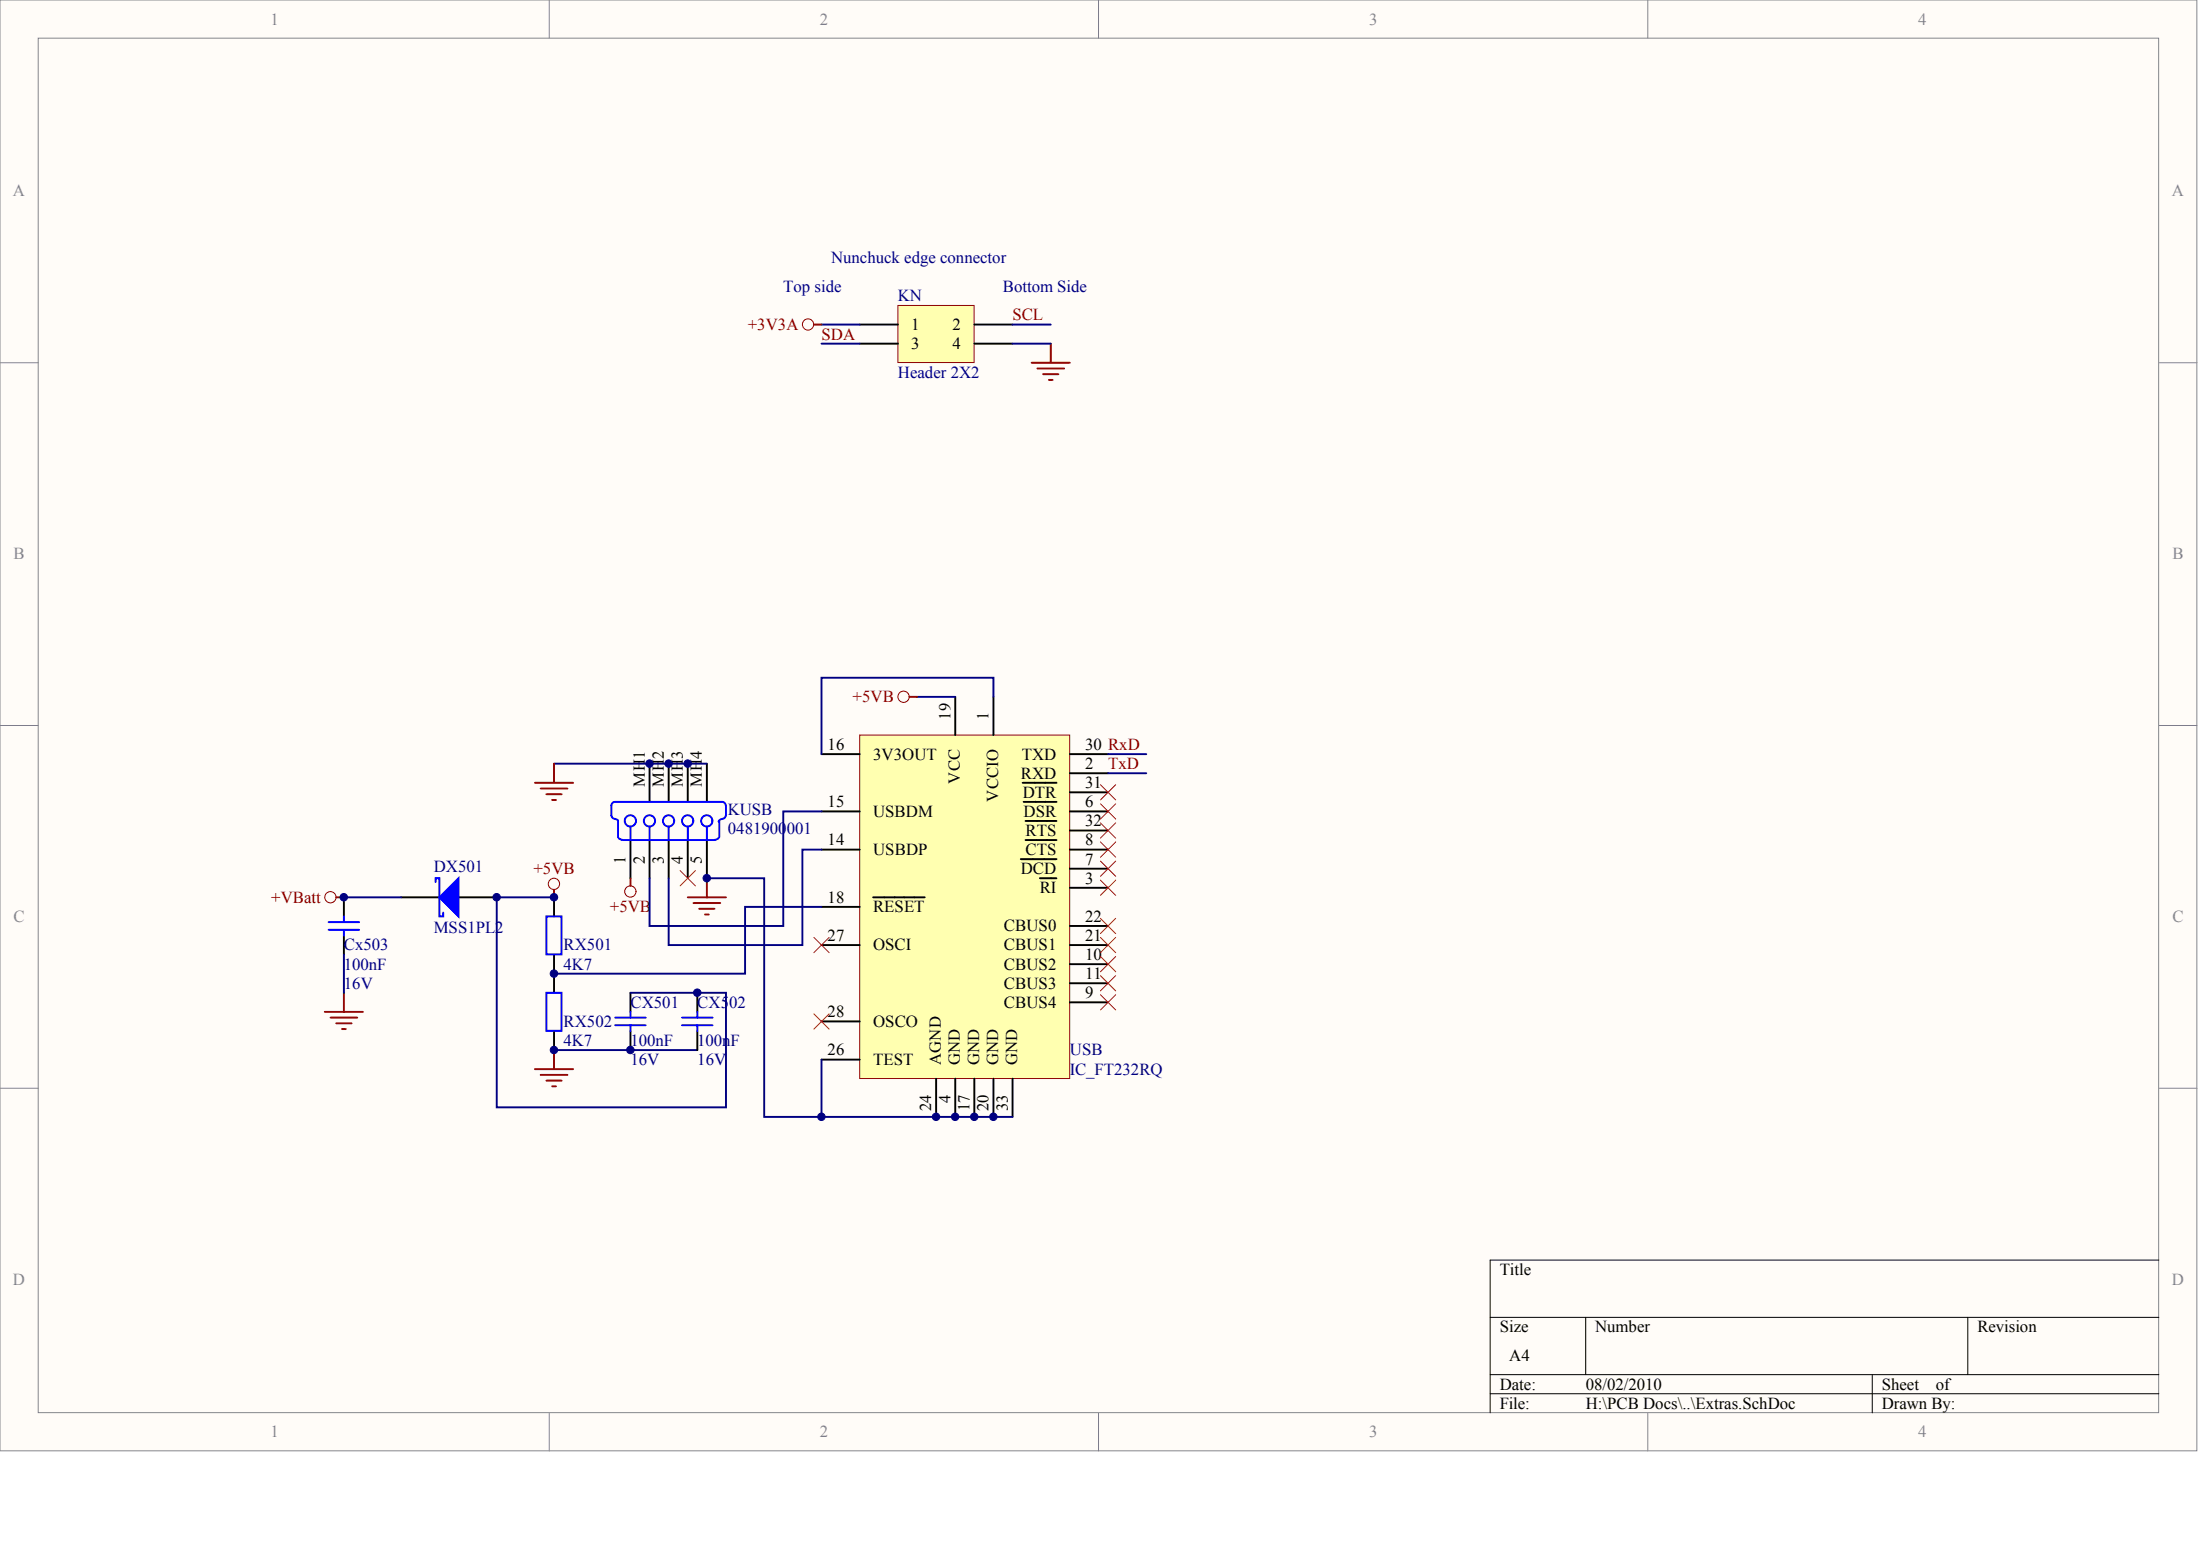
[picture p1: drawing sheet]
<svg xmlns="http://www.w3.org/2000/svg" width="840mm" height="594mm" viewBox="0 0 840 594" stroke-linecap="round" stroke-linejoin="round" font-family="sans-serif">
<g fill="#fffcf8" stroke="#85878c" stroke-width=".38">
<path d="M0 0h838.4v553.6h-838.4z"/>
<path d="M14.6 14.6h809.2v524.4h-809.2z"/>
</g>
<path d="M209.6 0v14.6M419.2 0v14.6M628.9 0v14.6M0 138.4h14.6M823.9 138.4h14.6M0 276.8h14.6M823.9 276.8h14.6M0 415.2h14.6M823.9 415.2h14.6M209.6 539.1v14.5M419.2 539.1v14.5M628.9 539.1v14.5" fill="none" stroke="#85878c" stroke-width=".38"/>
<path d="M823.9 480.8h-255.2v58.3M568.7 502.6h255.2M605.2 502.6v21.9M751 502.6v21.9M568.7 524.5h255.2M568.7 531.8h255.2M714.5 524.5v14.6" fill="none" stroke="#000" stroke-width=".38"/>
<path d="M342.7 116.6h29.1v21.7h-29.1z" fill="#ffffb0" stroke="#800000" stroke-width=".38"/>
<path d="M328.1 123.8h14.6M328.1 131.1h14.6M371.8 123.8h14.6M371.8 131.1h14.6" fill="none" stroke="#000" stroke-width=".73"/>
<path d="M313.5 123.8h14.6M313.5 131.1h14.6M386.4 123.8h14.6M386.4 131.1h14.6" fill="none" stroke="#000080" stroke-width=".73"/>
<circle cx="308.4" cy="123.8" r="2.15" fill="none" stroke="#800000" stroke-width=".38"/>
<path d="M310.6 123.8h2.9M393.7 138.4h14.6M401 131.1v7.3M395.9 140.6h10.2M398.1 142.8h5.8M400.3 145h1.4" fill="none" stroke="#800000" stroke-width=".73"/>
<path d="M328.1 280.5h80.1v131h-80.1z" fill="#ffffb0" stroke="#800000" stroke-width=".38"/>
<g fill="none" stroke="#000" stroke-width=".73">
<path d="M364.6 265.9v14.6M379.1 265.9v14.6M247.9 291.4v14.6M255.2 291.4v14.6M262.5 291.4v14.6M269.8 291.4v14.6M313.5 287.7h14.6M390.3 298.7h12.9M408.3 295h14.6M408.3 287.7h14.6M313.5 309.6h14.6M390.7 306h12.5"/>
<path d="M391.4 313.2h11.8M408.3 309.6h14.6M408.3 302.3h14.6M408.3 316.9h14.6M240.6 320.5v14.6M247.9 320.5v14.6M255.2 320.5v14.6M262.5 320.5v14.6M269.8 320.5v14.6M313.5 324.2h14.6M389.6 327.8h13.6M391.4 320.5h11.8"/>
<path d="M396.9 335.1h6.3M408.3 338.7h14.6M408.3 331.5h14.6M408.3 324.2h14.6M131.2 342.4v7.3M131.2 357v7.2M153.1 342.4h14.6M175 342.4h14.6M211.4 342.4v7.3M313.5 346h14.6M333.2 342.4h19.7M408.3 353.3h14.6"/>
<path d="M211.4 364.2v14.6M240.6 378.8v7.3M266.1 378.8v7.3M313.5 360.6h14.6M408.3 367.9h14.6M408.3 375.2h14.6M408.3 360.6h14.6M211.4 393.4v7.3M240.6 393.4v7.3M266.1 393.4v7.3M313.5 389.7h14.6M408.3 382.4h14.6"/>
<path d="M313.5 404.3h14.6M357.3 411.6v14.6M364.6 411.6v14.6M371.8 411.6v14.6M379.1 411.6v14.6M386.4 411.6v14.6"/>
</g>
<g fill="none" stroke="#00f" stroke-width=".73">
<path d="M235.9 313.2v6.2M240.6 315.4v5.1M247.9 315.4v5.1M255.2 315.4v5.1M262.5 315.4v5.1M269.8 315.4v5.1M274.3 319.7l-1.6 .8h-35l-1.1-.3-.6-.5M274.5 313.2v6.2M275.5 312.5l-.8 .3-.5 .7M277 307.4l-.3-.8-1.1-.6h-41.3l-.7 .5-.3 .8 .1 4.2 .5 .7 1.5 .5 .5 .5M277 311.1l-.3 .8-1.1 .5M277.1 307.4v3.7"/>
<path d="M166.2 336.6v-1.5h1.5v14.6h1.5v-1.5M125.4 351.9h11.7M125.4 354.8h11.7M131.2 349.7v2.2M131.2 354.8v2.2M208.5 349.7h5.8v14.5h-5.8zM208.5 378.8h5.8v14.5h-5.8zM234.8 388.3h11.6M234.8 391.2h11.6M240.6 386.1v2.2M240.6 391.2v2.2M260.3 388.3h11.7"/>
<path d="M260.3 391.2h11.7M266.1 386.1v2.2M266.1 391.2v2.2"/>
<circle cx="240.6" cy="313.2" r="2.15"/>
<circle cx="247.9" cy="313.2" r="2.15"/>
<circle cx="255.2" cy="313.2" r="2.15"/>
<circle cx="262.4" cy="313.2" r="2.15"/>
<circle cx="269.7" cy="313.2" r="2.15"/>
</g>
<g fill="none" stroke="#000080" stroke-width=".73">
<path d="M350 265.9h14.6M379.1 265.9v-7.3h-65.6v29.1M211.4 291.4h58.4M422.9 287.7h14.6M422.9 295h14.6M313.5 309.6h-14.6v43.7h-51v-18.2M269.8 335.1h21.8v91.1h21.9M313.5 324.2h-7.3v36.4h-51v-25.5M131.2 342.4h21.9M211.4 342.4h-21.8v80.1h87.5v-43.7h-36.5M313.5 346h-29.1v25.5h-73M131.2 364.2v14.6"/>
<path d="M211.4 400.7h54.7M313.5 404.3v21.9h72.9"/>
</g>
<g fill="none" stroke="#800000" stroke-width=".38">
<circle cx="344.8" cy="265.9" r="2.15"/>
<circle cx="211.4" cy="337.2" r="2.15"/>
<circle cx="126.1" cy="342.3" r="2.15"/>
<circle cx="240.6" cy="340.2" r="2.15"/>
</g>
<g fill="none" stroke="#800000" stroke-width=".73">
<path d="M347.1 265.9h2.9M204.2 298.7h14.5M211.4 291.4v7.3M206.3 300.9h10.2M208.5 303h5.9M210.7 305.2h1.5M211.4 339.5v2.9M240.6 335.1v2.9M269.8 335.1v7.3M128.3 342.4h2.9M262.5 342.4h14.6M264.7 344.6h10.2"/>
<path d="M266.9 346.8h5.8M269 348.9h1.5M131.2 378.8v7.3M123.9 386.1h14.6M126.1 388.3h10.2M128.3 390.5h5.9M130.5 392.6h1.5M204.2 407.9h14.5M206.3 410.1h10.2M208.5 412.3h5.9M210.7 414.5h1.5M211.4 400.7v7.2"/>
</g>
<g fill="none" stroke="#f00" stroke-width=".38">
<path d="M420 299.4l5.8 5.8M425.8 299.4l-5.8 5.8M420 306.7l5.8 5.8M420 314l5.8 5.8M425.8 306.7l-5.8 5.8M425.8 314l-5.8 5.8M259.6 332.2l5.8 5.8M265.4 332.2l-5.8 5.8M420 321.3l5.8 5.8M420 328.5l5.8 5.9M420 335.8l5.8 5.9M425.8 321.3l-5.8 5.8"/>
<path d="M425.8 328.5l-5.8 5.9M425.8 335.8l-5.8 5.9M310.6 357.7l5.8 5.8M316.4 357.7l-5.8 5.8M420 350.4l5.8 5.8M420 357.7l5.8 5.8M425.8 350.4l-5.8 5.8M425.8 357.7l-5.8 5.8M420 365l5.8 5.8M420 372.2l5.8 5.9M420 379.5l5.8 5.9M425.8 365l-5.8 5.8"/>
<path d="M425.8 372.2l-5.8 5.9M425.8 379.5l-5.8 5.9M310.6 386.8l5.8 5.8M316.4 386.8l-5.8 5.8"/>
</g>
<path d="M167.7 342.4l7.3-7.3v14.6z" fill="#00f" stroke="#00f" stroke-width=".73"/>
<g fill="#000080" stroke="#000080" stroke-width=".38">
<circle cx="131.2" cy="342.3" r="1.42"/>
<circle cx="189.5" cy="342.3" r="1.42"/>
<circle cx="211.4" cy="400.6" r="1.42"/>
<circle cx="211.4" cy="371.5" r="1.42"/>
<circle cx="211.4" cy="342.3" r="1.42"/>
<circle cx="240.6" cy="400.6" r="1.42"/>
<circle cx="247.9" cy="291.4" r="1.42"/>
<circle cx="255.2" cy="291.4" r="1.42"/>
<circle cx="262.4" cy="291.4" r="1.42"/>
<circle cx="266.1" cy="378.8" r="1.42"/>
<circle cx="269.7" cy="335.1" r="1.42"/>
<circle cx="313.5" cy="426.1" r="1.42"/>
<circle cx="357.2" cy="426.1" r="1.42"/>
<circle cx="364.5" cy="426.1" r="1.42"/>
<circle cx="371.8" cy="426.1" r="1.42"/>
<circle cx="379.1" cy="426.1" r="1.42"/>
</g>
<g font-size="6.4" fill="#85878c">
<text x="103.2" y="9.3">1</text>
<text x="312.9" y="9.3">2</text>
<text x="522.5" y="9.3">3</text>
<text x="732.1" y="9.3">4</text>
<text x="5" y="74.9">A</text>
<text x="828.9" y="74.9">A</text>
<text x="5.2" y="213.3">B</text>
<text x="829.1" y="213.3">B</text>
<text x="5.2" y="351.7">C</text>
<text x="829.1" y="351.7">C</text>
<text x="5" y="490.1">D</text>
<text x="828.9" y="490.1">D</text>
<text x="103.2" y="548.4">1</text>
<text x="312.9" y="548.4">2</text>
<text x="522.5" y="548.4">3</text>
<text x="732.1" y="548.4">4</text>
</g>
<g font-size="6.4" fill="#000080">
<text x="317.2" y="100.4">Nunchuck edge connector</text>
<text x="298.9" y="111.3">Top side</text>
<text x="382.8" y="111.3">Bottom Side</text>
<text x="342.7" y="115">KN</text>
<text x="342.7" y="144.1">Header 2X2</text>
<text x="277.8" y="310.9">KUSB</text>
<text x="277.8" y="318.2">0481900001</text>
<text x="165.5" y="332.8">DX501</text>
<text x="165.5" y="356.1">MSS1PL2</text>
<text x="131.2" y="362.7">Cx503</text>
<text x="215.1" y="362.7">RX501</text>
<text x="131.2" y="369.9">100nF</text>
<text x="215.1" y="369.9">4K7</text>
<text x="131.2" y="377.2">16V</text>
<text x="240.6" y="384.5">CX501</text>
<text x="266.1" y="384.5">CX502</text>
<text x="215.1" y="391.8">RX502</text>
<text x="215.1" y="399.1">4K7</text>
<text x="240.6" y="399.1">100nF</text>
<text x="266.1" y="399.1">100nF</text>
<text x="240.6" y="406.4">16V</text>
<text x="266.1" y="406.4">16V</text>
<text x="408.3" y="402.7">USB</text>
<text x="408.3" y="410">IC_FT232RQ</text>
</g>
<g font-size="6.4" fill="#800000">
<text x="285.4" y="125.9">+3V3A</text>
<text x="386.4" y="122.3">SCL</text>
<text x="313.5" y="129.5">SDA</text>
<text x="325.4" y="268">+5VB</text>
<text x="422.9" y="293.5">TxD</text>
<text x="203.6" y="333.5">+5VB</text>
<text x="103.5" y="344.4">+VBatt</text>
<text x="232.7" y="348.1">+5VB</text>
</g>
<g font-size="6.4">
<text x="347.8" y="125.9">1</text>
<text x="363.5" y="125.9">2</text>
<text x="347.8" y="133.2">3</text>
<text x="363.5" y="133.2">4</text>
<text x="315.9" y="286.2">16</text>
<text x="414.1" y="286.2">30 RxD</text>
<text x="333.2" y="289.8">3V3OUT</text>
<text x="389.9" y="289.8">TXD</text>
<text x="414.1" y="293.5">2</text>
<text x="389.6" y="297.1">RXD</text>
<text x="390.3" y="304.4">DTR</text>
<text x="414.1" y="300.7">31</text>
<text x="315.9" y="308">15</text>
<text x="333.2" y="311.7">USBDM</text>
<text x="390.7" y="311.7">DSR</text>
<text x="414.1" y="308">6</text>
<text x="414.1" y="315.3">32</text>
<text x="315.9" y="322.6">14</text>
<text x="391.4" y="319">RTS</text>
<text x="414.1" y="322.6">8</text>
<text x="333.2" y="326.2">USBDP</text>
<text x="391.4" y="326.2">CTS</text>
<text x="414.1" y="329.9">7</text>
<text x="389.6" y="333.5">DCD</text>
<text x="396.9" y="340.8">RI</text>
<text x="414.1" y="337.2">3</text>
<text x="315.9" y="344.4">18</text>
<text x="333.2" y="348.1">RESET</text>
<text x="414.1" y="351.7">22</text>
<text x="315.9" y="359">27</text>
<text x="383.2" y="355.4">CBUS0</text>
<text x="414.1" y="359">21</text>
<text x="333.2" y="362.7">OSCI</text>
<text x="383.2" y="362.7">CBUS1</text>
<text x="383.2" y="369.9">CBUS2</text>
<text x="414.1" y="366.3">10</text>
<text x="383.2" y="377.2">CBUS3</text>
<text x="414.1" y="373.6">11</text>
<text x="414.1" y="380.9">9</text>
<text x="315.9" y="388.2">28</text>
<text x="383.2" y="384.5">CBUS4</text>
<text x="333.2" y="391.8">OSCO</text>
<text x="315.9" y="402.7">26</text>
<text x="333.2" y="406.4">TEST</text>
<text x="572.4" y="486.5">Title</text>
<text x="572.4" y="508.4">Size</text>
<text x="608.8" y="508.4">Number</text>
<text x="754.6" y="508.4">Revision</text>
<text x="576" y="519.3">A4</text>
<text x="572.4" y="530.2">Date:</text>
<text x="605.2" y="530.2">08/02/2010</text>
<text x="718.2" y="530.2">Sheet</text>
<text x="738.8" y="530.2">of</text>
<text x="572.4" y="537.5">File:</text>
<text x="605.2" y="537.5">H:\PCB Docs\..\Extras.SchDoc</text>
<text x="718.2" y="537.5">Drawn By:</text>
</g>
<g font-size="6.3">
<text x="362.7" y="274.6" transform="rotate(-90 362.7 274.6)">19</text>
<text x="377.3" y="274.6" transform="rotate(-90 377.3 274.6)">1</text>
<text x="246" y="289.6" transform="rotate(-90 246 289.6)">1</text>
<text x="253.3" y="289.6" transform="rotate(-90 253.3 289.6)">2</text>
<text x="260.6" y="289.6" transform="rotate(-90 260.6 289.6)">3</text>
<text x="267.9" y="289.6" transform="rotate(-90 267.9 289.6)">4</text>
<text x="366.3" y="299" transform="rotate(-90 366.3 299)">VCC</text>
<text x="246" y="300.1" transform="rotate(-90 246 300.1)">MH</text>
<text x="253.3" y="300.1" transform="rotate(-90 253.3 300.1)">MH</text>
<text x="260.6" y="300.1" transform="rotate(-90 260.6 300.1)">MH</text>
<text x="267.9" y="300.1" transform="rotate(-90 267.9 300.1)">MH</text>
<text x="380.9" y="306" transform="rotate(-90 380.9 306)">VCCIO</text>
<text x="238.7" y="329.6" transform="rotate(-90 238.7 329.6)">1</text>
<text x="246" y="329.6" transform="rotate(-90 246 329.6)">2</text>
<text x="253.3" y="329.6" transform="rotate(-90 253.3 329.6)">3</text>
<text x="260.6" y="329.6" transform="rotate(-90 260.6 329.6)">4</text>
<text x="267.9" y="329.6" transform="rotate(-90 267.9 329.6)">5</text>
<text x="359" y="406.5" transform="rotate(-90 359 406.5)">AGND</text>
<text x="366.3" y="406.5" transform="rotate(-90 366.3 406.5)">GND</text>
<text x="373.6" y="406.5" transform="rotate(-90 373.6 406.5)">GND</text>
<text x="380.9" y="406.5" transform="rotate(-90 380.9 406.5)">GND</text>
<text x="388.2" y="406.5" transform="rotate(-90 388.2 406.5)">GND</text>
<text x="355.4" y="424" transform="rotate(-90 355.4 424)">24</text>
<text x="362.7" y="420.7" transform="rotate(-90 362.7 420.7)">4</text>
<text x="370" y="424" transform="rotate(-90 370 424)">17</text>
<text x="377.3" y="424" transform="rotate(-90 377.3 424)">20</text>
<text x="384.6" y="424" transform="rotate(-90 384.6 424)">33</text>
</g>
</svg>
